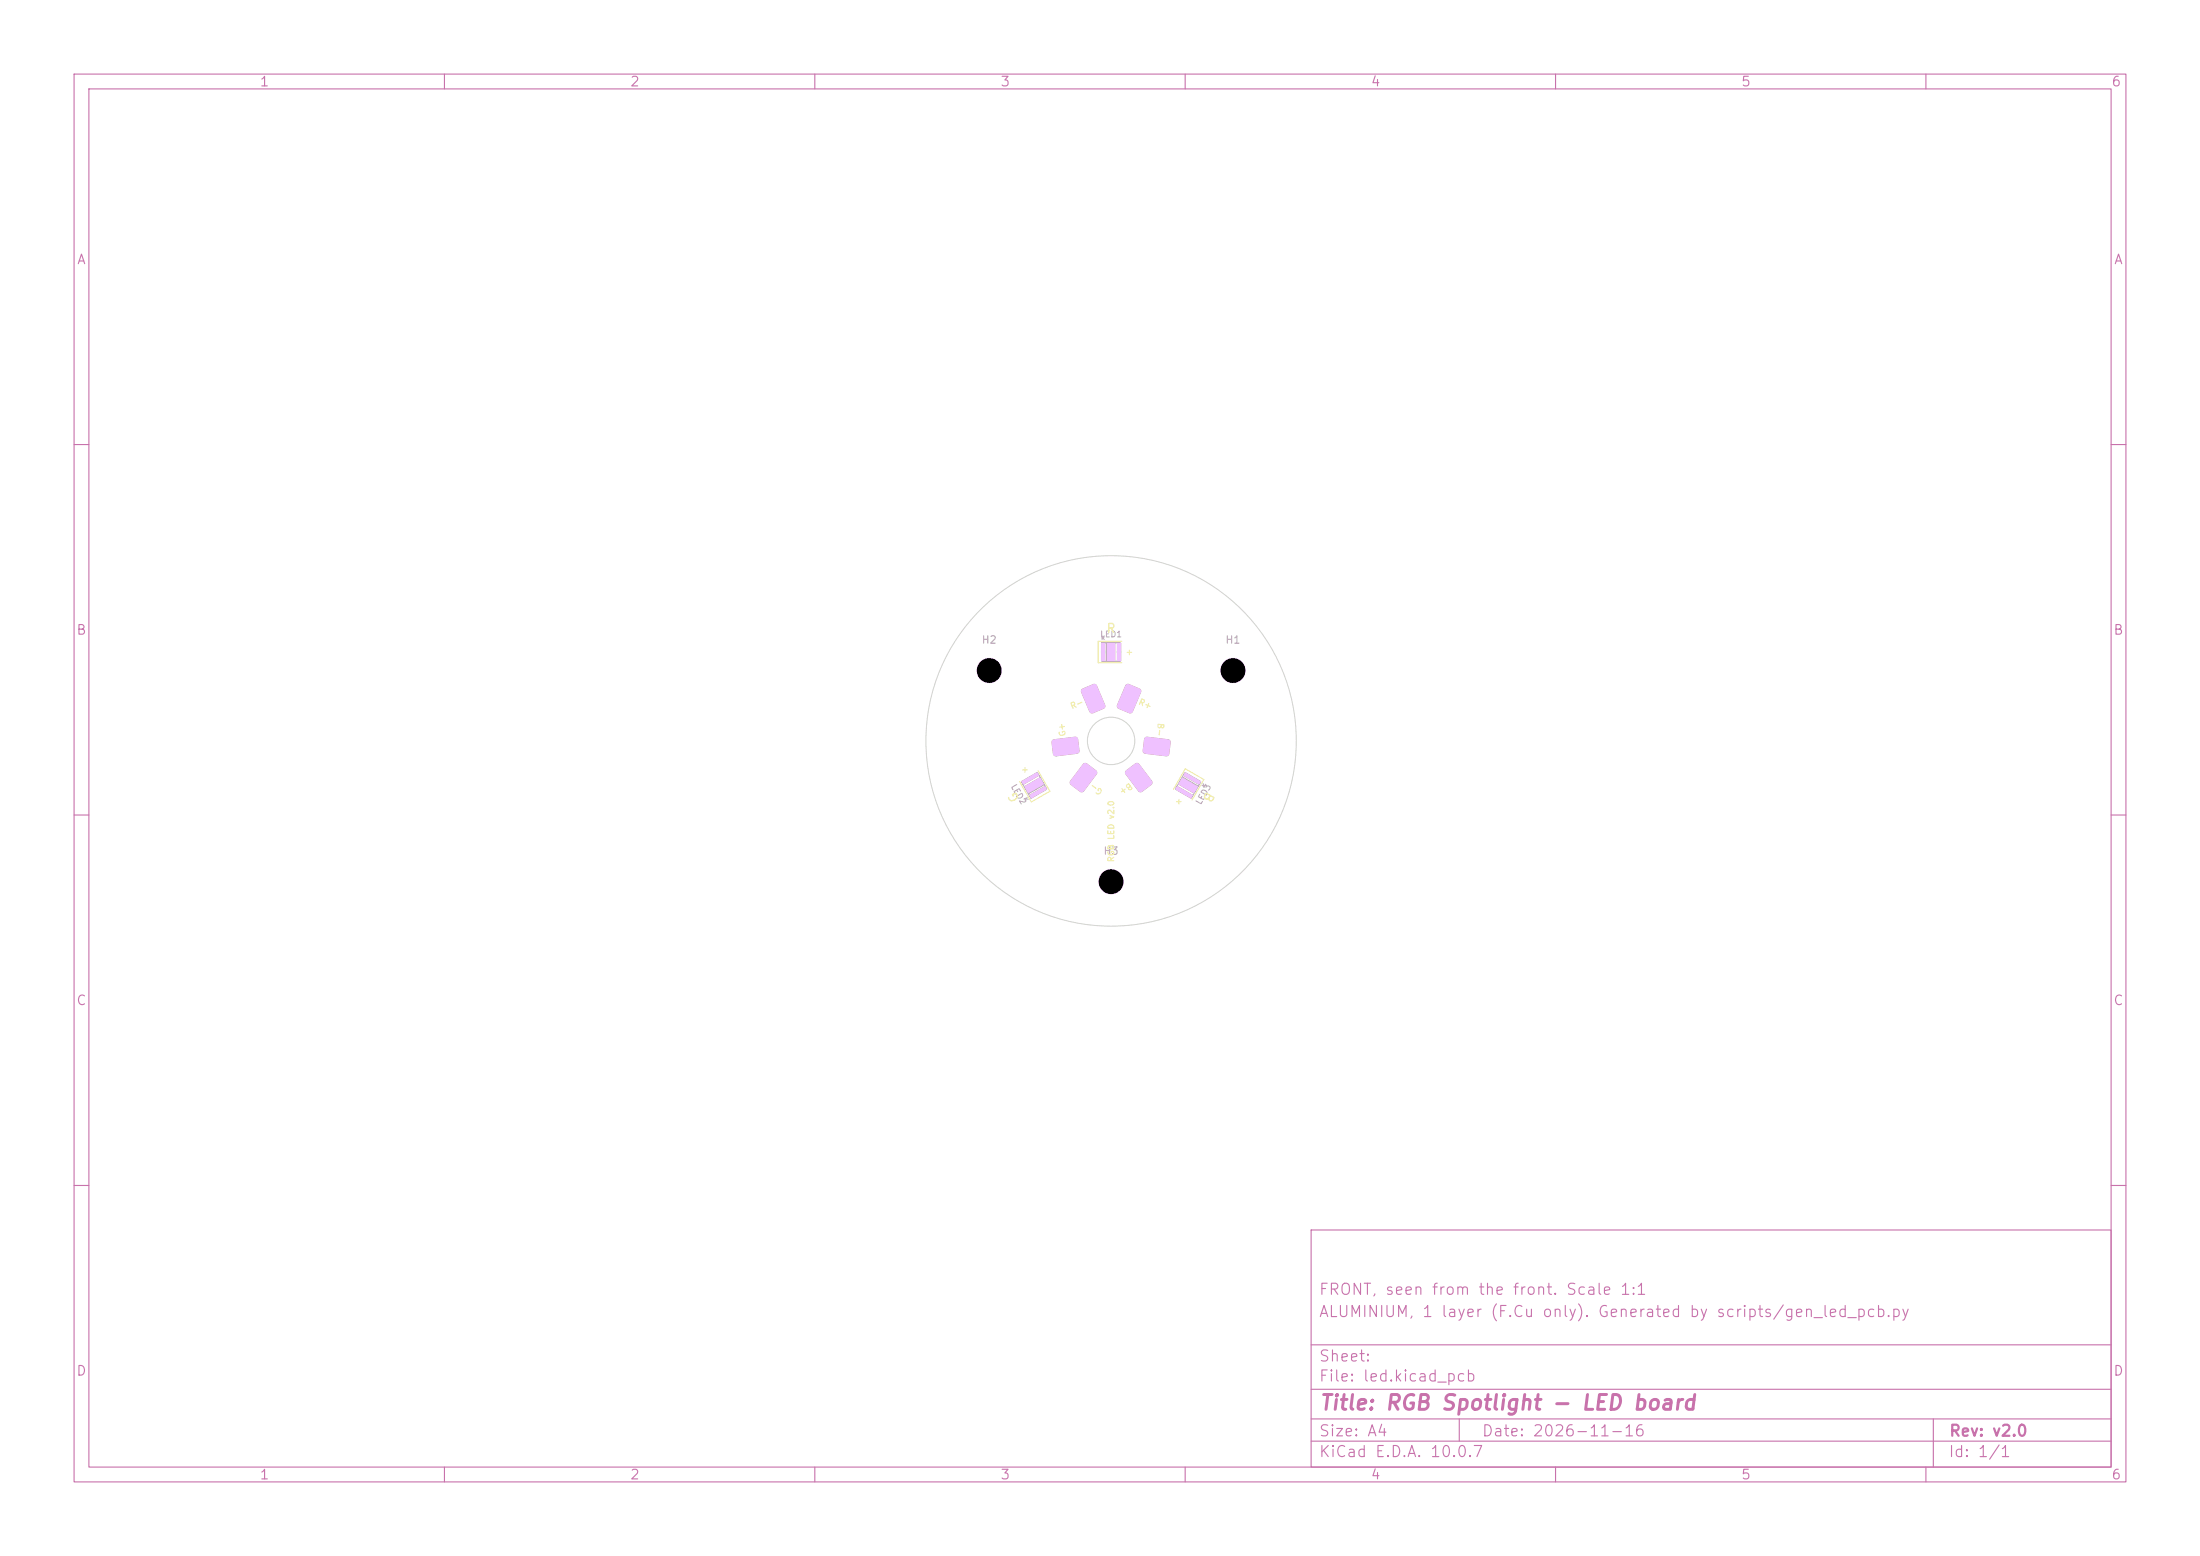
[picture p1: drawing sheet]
<svg xmlns="http://www.w3.org/2000/svg" width="297mm" height="210mm" viewBox="0 0 297 210" stroke-linecap="round" stroke-linejoin="round" font-family="sans-serif">
<g fill="none" stroke="#c872ab" stroke-width=".15">
<path d="M10 10h277v190h-277zM12 12h273v186h-273zM60 10v2M110 10v2M160 10v2M210 10v2M260 10v2M10 60h2M285 60h2M10 110h2M285 110h2M10 160h2"/>
<path d="M177 166h108v32h-108zM285 160h2M60 198v2M110 198v2M160 198v2M177 194.5h108M177 191.5h108M177 187.5h108M177 181.5h108M197 191.5v3M210 198v2M260 198v2"/>
<path d="M261 191.5v6.5"/>
</g>
<g fill="none" stroke="#d0d2cd" stroke-width=".14">
<circle cx="150" cy="100" r="25"/>
<circle cx="150" cy="100" r="3.2"/>
</g>
<g fill="none" stroke="#afafaf" stroke-width=".14">
<path d="M142.1 99.9l3.2-.4 .2 .3 .1 1.7-.2 .2-3 .3-.2-.3-.2-1.5zM146.1 93l1.5-.6h.3l1.2 2.8v.3l-1.5 .7h-.4l-1.2-2.8v-.2zM148.7 86.8h.5v2.4h-.5zM148.8 86.7h2.4v2.6h-2.4zM149.4 86.8v2.5M149.5 86.8h1v2.4h-1zM150.9 86.8h.4v2.4h-.4zM152 92.5l.2-.1h.2l1.4 .6 .2 .2-1.1 2.8-.3 .2-1.6-.6-.2-.2zM154.6 99.6l.3-.1 3 .4 .1 .3-.3 1.7-.3 .1-3-.4-.1-.3zM137.9 105.5l2.2-1.2 1.2 2.2-2.1 1.2zM137.9 105.5l2.1-1.2 .2 .4-2.1 1.2zM138.3 106.2l2.1-1.2 .5 .8-2.1 1.2z"/>
<path d="M139 107.3l2.1-1.2 .2 .4-2.1 1.2zM141 105.9l-2.2 1.2M146.3 103.1l.2-.1 .2 .1 1.2 .9 .2 .3-1.8 2.4-.3 .2-1.4-1-.1-.3zM152 104.1l1.3-1 .3-.1 1.9 2.4v.3l-1.3 1.1-.3 .1-1.9-2.4-.1-.2zM158.9 106.1l2.1 1.2-.2 .4-2.1-1.2zM159.6 105l2.1 1.2-.5 .8-2.1-1.2zM159.6 104.9l2.2 1.2M159.9 104.3l2.2 1.2-1.3 2.2-2.1-1.2zM160 104.3l2.1 1.2-.2 .4-2.1-1.2z"/>
<circle cx="133.5" cy="90.5" r="1.6"/>
<circle cx="166.5" cy="90.5" r="1.6"/>
<circle cx="150" cy="119" r="1.6"/>
</g>
<path d="M151.4 86.6h-3.2v2.9h3.2M140.1 104l1.6 2.8-2.5 1.4-1.6-2.7M158.4 106.5l1.6-2.7 2.5 1.4-1.6 2.8" fill="none" stroke="#f2eda1" stroke-width=".14"/>
<g fill="#efc1ff">
<path d="M148.7 86.8h.5v2.4h-.5z"/>
<path d="M150.8 86.8h.5v2.4h-.5z"/>
<path d="M149.5 86.8h1v2.4h-1z"/>
</g>
<circle cx="133.5" cy="90.5" r="1.65" fill="#efc1ff" stroke="#efc1ff" stroke-width=".14"/>
<g fill="#efc1ff">
<path d="M152 104l1.3-.9 .2-.1h.2l1.8 2.4 .1 .2-.1 .2-1.3 1.1h-.2h-.3l-1.7-2.4-.1-.2z"/>
<path d="M154.6 99.6l.3-.2 3 .5 .1 .3-.3 1.7-.3 .2-3-.5-.1-.3z"/>
</g>
<circle cx="166.5" cy="90.5" r="1.65" fill="#efc1ff" stroke="#efc1ff" stroke-width=".14"/>
<g fill="#efc1ff">
<path d="M152 92.4l.2-.1h.2l1.4 .6 .3 .3-1.2 2.8-.2 .3-1.7-.7-.2-.2z"/>
<path d="M142.1 99.9l.2-.1 3-.3 .2 .3 .2 1.7-.3 .2-3.1 .3-.1-.3-.2-1.5z"/>
<path d="M139 107.3l2.1-1.2 .2 .4-2.1 1.3z"/>
<path d="M137.9 105.4l2.1-1.2 .3 .5-2.2 1.2z"/>
<path d="M138.3 106.1l2.1-1.2 .5 .9-2.1 1.3z"/>
</g>
<circle cx="150" cy="119" r="1.65" fill="#efc1ff" stroke="#efc1ff" stroke-width=".14"/>
<g fill="#efc1ff">
<path d="M146.2 103.1l.2-.1 .3 .1 1.3 .9 .1 .3-1.8 2.5-.3 .1-1.4-1-.2-.3z"/>
<path d="M160 104.2l2.1 1.2-.2 .5-2.1-1.2z"/>
<path d="M158.9 106.1l2.1 1.2-.2 .5-2.1-1.2z"/>
<path d="M159.6 104.9l2.1 1.2-.5 1-2.1-1.2z"/>
<path d="M146.1 93l1.5-.7 .3 .1 1.3 2.8v.3l-1.6 .8-.4-.1-1.2-2.8-.1-.2z"/>
</g>
<g fill="#000" stroke="#000" stroke-width=".14">
<circle cx="133.5" cy="90.5" r="1.6"/>
<circle cx="166.5" cy="90.5" r="1.6"/>
<circle cx="150" cy="119" r="1.6"/>
</g>
<text font-size="2" fill="#c872ab" x="178" y="190.8">Title: RGB Spotlight - LED board</text>
<g font-size="1.5" fill="#c872ab">
<text x="178" y="178.1">ALUMINIUM, 1 layer (F.Cu only). Generated by scripts/gen_led_pcb.py</text>
<text x="178" y="175.1">FRONT, seen from the front. Scale 1:1</text>
<text x="178" y="184.1">Sheet:</text>
<text x="178" y="186.8">File: led.kicad_pcb</text>
<text x="178" y="197">KiCad E.D.A. 10.0.7</text>
<text x="178" y="194.2">Size: A4</text>
<text x="200" y="194.2">Date: 2026-11-16</text>
<text x="263" y="197">Id: 1/1</text>
<text x="263" y="194.2">Rev: v2.0</text>
</g>
<g font-size="1.3" fill="#c872ab">
<text x="35" y="12">1</text>
<text x="85" y="12">2</text>
<text x="135" y="12">3</text>
<text x="185" y="12">4</text>
<text x="235" y="12">5</text>
<text x="285" y="12">6</text>
<text x="10.3" y="36">A</text>
<text x="285.3" y="36">A</text>
<text x="10.2" y="86">B</text>
<text x="285.2" y="86">B</text>
<text x="10.2" y="136">C</text>
<text x="285.2" y="136">C</text>
<text x="10.2" y="186">D</text>
<text x="285.2" y="186">D</text>
<text x="35" y="200">1</text>
<text x="85" y="200">2</text>
<text x="135" y="200">3</text>
<text x="185" y="200">4</text>
<text x="235" y="200">5</text>
<text x="285" y="200">6</text>
</g>
<g font-size="1.2" fill="#f2eda1">
<text x="149.3" y="85.7">R</text>
<text x="138" y="107.8" transform="rotate(-120 138 107.8)">G</text>
<text x="162.7" y="106.5" transform="rotate(120 162.7 106.5)">B</text>
</g>
<g font-size="1" fill="#afafaf">
<text x="132.4" y="87.1">H2</text>
<text x="165.4" y="87.1">H1</text>
<text x="148.9" y="115.6">H3</text>
</g>
<g font-size=".8" fill="#afafaf">
<text x="148.5" y="86.2">LED1</text>
<text x="150.6" y="88.5" transform="rotate(-90 150.6 88.5)">3</text>
<text x="136.2" y="106.2" transform="rotate(60 136.2 106.2)">LED2</text>
<text x="162.2" y="108.8" transform="rotate(-60 162.2 108.8)">LED3</text>
</g>
<g font-size=".8" fill="#f2eda1">
<text x="151.9" y="88.6">+</text>
<text x="144.7" y="95.9" transform="rotate(-23 144.7 95.9)">R-</text>
<text x="153.5" y="95.2" transform="rotate(23 153.5 95.2)">R+</text>
<text x="144.1" y="99.4" transform="rotate(-97 144.1 99.4)">G+</text>
<text x="156.2" y="97.5" transform="rotate(97 156.2 97.5)">B-</text>
<text x="137.8" y="104.5">+</text>
<text x="149.1" y="106.6" transform="rotate(-143 149.1 106.6)">G-</text>
<text x="152.4" y="105.4" transform="rotate(143 152.4 105.4)">B+</text>
<text x="158.6" y="108.7">+</text>
<text x="150.6" y="116.4" transform="rotate(-90 150.6 116.4)">RGB LED v2.0</text>
</g>
<g font-size=".5" fill="#afafaf">
<text x="148.6" y="86.5">K</text>
<text x="138" y="107.8" transform="rotate(60 138 107.8)">K</text>
<text x="162.8" y="106.5" transform="rotate(-60 162.8 106.5)">K</text>
</g>
<g font-size=".4" fill="#afafaf">
<text x="149.3" y="88.3" transform="rotate(-90 149.3 88.3)">1</text>
<text x="151.4" y="88.3" transform="rotate(-90 151.4 88.3)">2</text>
</g>
</svg>
